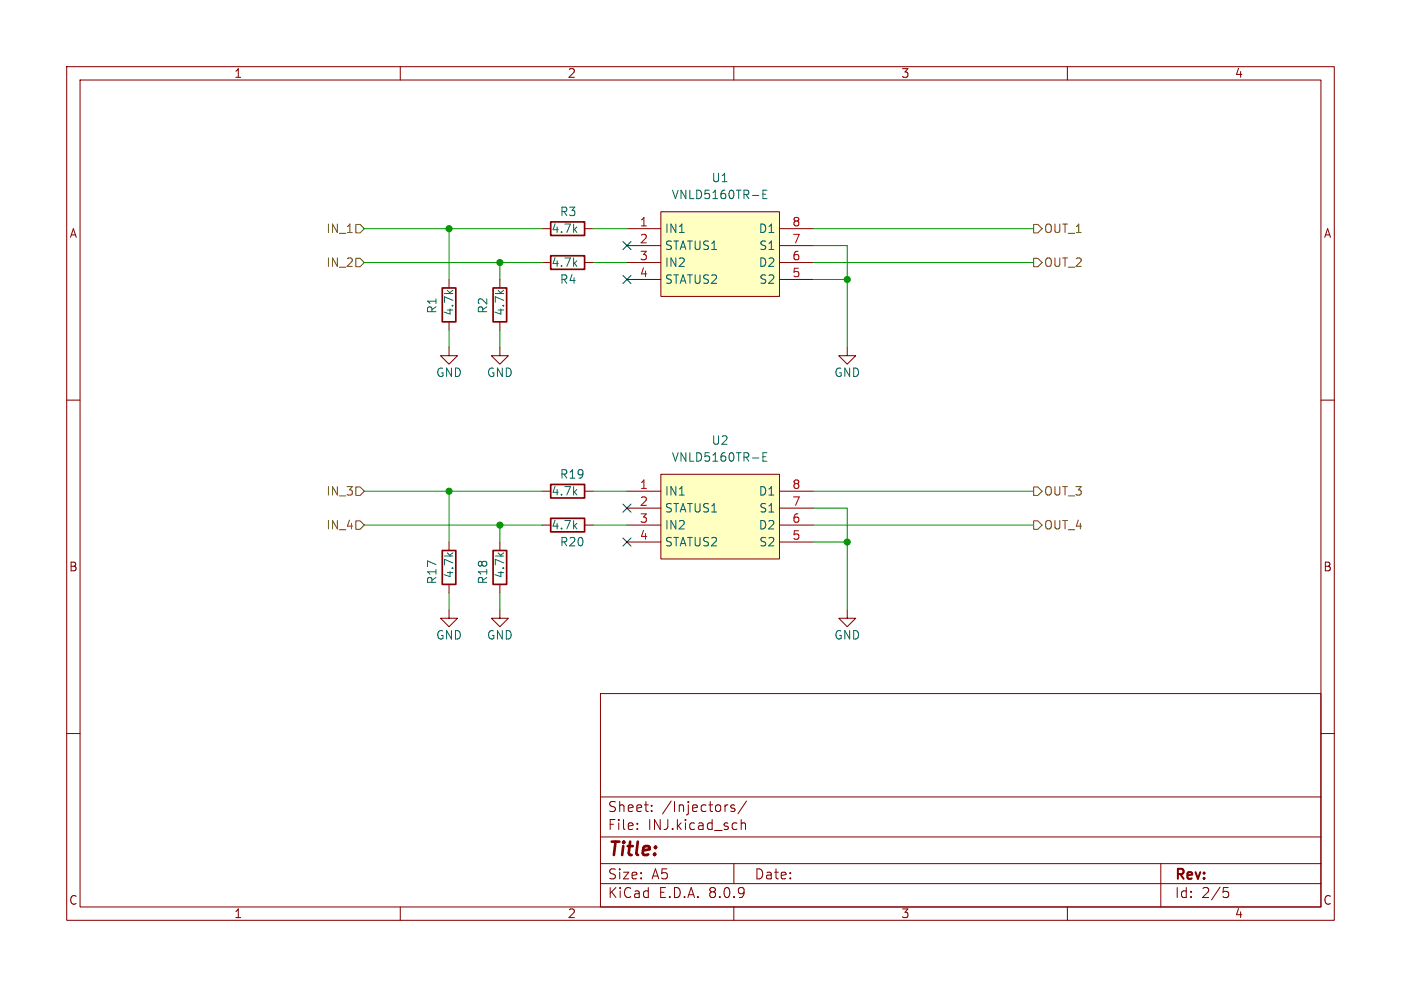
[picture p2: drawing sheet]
<svg xmlns="http://www.w3.org/2000/svg" width="210mm" height="148mm" viewBox="0 0 210 148" stroke-linecap="round" stroke-linejoin="round" font-family="sans-serif">
<g fill="none" stroke="#840000" stroke-width=".15">
<path d="M10 10h190v128h-190zM12 12h186v124h-186zM60 10v2M110 10v2M160 10v2M81.3 34.3h1.2M81.3 39.4h1.2M87.6 34.3h1.3M87.6 39.4h1.3M67.3 41.9v1.3M67.3 48.3v1.2M74.9 41.9v1.3"/>
<path d="M74.9 48.3v1.2M127 52.1v1.2h1.3l-1.3 1.3-1.3-1.3h1.3M10 60h2M81.3 78.7h1.2M81.3 73.7h1.2M87.6 78.7h1.3M87.6 73.7h1.3M198 60h2M67.3 91.4v1.3h1.3l-1.3 1.3-1.3-1.3h1.3M67.3 81.3v1.3M67.3 87.6v1.3M74.9 91.4v1.3h1.3l-1.3 1.3-1.2-1.3h1.2"/>
<path d="M74.9 81.3v1.3M74.9 87.6v1.3M127 91.4v1.3h1.3l-1.3 1.3-1.3-1.3h1.3M10 110h2M90 104h108v32h-108zM90 119.5h108M198 110h2M60 136v2M90 132.5h108M90 129.5h108M90 125.5h108M95.5 124.2v.2"/>
<path d="M95.5 123.5v.1M97.7 121.5v.2M97.7 120.8v.1M109 120.7h.1M110 136v2M110 129.5v3M110.1 120.8l-.3-.1-.3 .2 .1 .2 .5 .2v.3h-.6M111.1 122.9v1.5M111.1 123.5a.37 .37 0 0 1 .7 .1v.8M111.9 120.1l-1.3 1.9M160 136v2M174 129.5v6.5"/>
<path d="M183.4 133.1h.7M183.5 133.7h.4l.3 .2v.4l-.2 .2-.5 .1"/>
</g>
<path d="M82.5 33.3h5.1v2h-5.1zM82.5 38.4h5.1v2h-5.1zM66.3 43.2h2v5.1h-2zM73.9 43.2h2v5.1h-2zM82.5 77.7h5.1v2.1h-5.1zM82.5 72.6h5.1v2.1h-5.1zM66.3 82.6h2v5h-2zM73.9 82.6h2v5h-2z" fill="none" stroke="#840000" stroke-width=".25"/>
<path d="M99.1 31.8h17.7v12.7h-17.7z" fill="#ffffc2"/>
<path d="M94 34.3h5.1M94 36.8h5.1M94 39.4h5.1M99.1 31.8h17.7v12.7h-17.7zM116.8 34.3h5.1M116.8 36.8h5.1M116.8 39.4h5.1M67.3 52.1v1.2h1.3l-1.3 1.3-1.3-1.3h1.3M74.9 52.1v1.2h1.3l-1.3 1.3-1.2-1.3h1.2M94 41.9h5.1M116.8 41.9h5.1" fill="none" stroke="#840000" stroke-width=".15"/>
<path d="M114.4 29.1h.4M115 28.5h-.6v1.3h.6" fill="none" stroke="#006464" stroke-width=".15"/>
<path d="M99.1 71.1h17.7v12.7h-17.7z" fill="#ffffc2"/>
<path d="M94 73.7h5.1M94 76.2h5.1M94 78.7h5.1M99.1 71.1h17.7v12.7h-17.7zM116.8 73.7h5.1M116.8 76.2h5.1M116.8 78.7h5.1M94 81.3h5.1M116.8 81.3h5.1" fill="none" stroke="#840000" stroke-width=".15"/>
<path d="M114.4 68.5h.4M115 67.9h-.6v1.3h.6" fill="none" stroke="#006464" stroke-width=".15"/>
<path d="M53.3 38.7h.7l.6 .7-.6 .6h-.7zM53.3 33.7h.7l.6 .6-.6 .6h-.7zM154.9 33.7h.7l.6 .6-.6 .6h-.7zM154.9 38.7h.7l.6 .7-.6 .6h-.7zM53.3 78.1h.7l.6 .6-.6 .7h-.7zM53.3 73h.7l.6 .7-.6 .6h-.7zM154.9 73h.7l.6 .7-.6 .6h-.7zM154.9 78.1h.7l.6 .6-.6 .7h-.7z" fill="none" stroke="#725600" stroke-width=".15"/>
<g fill="none" stroke="#009600" stroke-width=".15">
<path d="M54.6 34.3h26.7M54.6 39.4h26.7M67.3 34.3v7.6M74.9 39.4v2.5M88.9 34.3h5.1M88.9 39.4h5.1M121.9 34.3h33M121.9 36.8h5.1v15.3M121.9 39.4h33M67.3 49.5v2.6M74.9 49.5v2.6M121.9 41.9h5.1"/>
<path d="M54.6 73.7h26.7M54.6 78.7h26.7M67.3 73.7v7.6M74.9 78.7v2.6M88.9 73.7h5.1M88.9 78.7h5.1M121.9 73.7h33M121.9 76.2h5.1v15.2M121.9 78.7h33M67.3 88.9v2.5M74.9 88.9v2.5M121.9 81.3h5.1"/>
</g>
<path d="M93.4 36.2l1.2 1.2M94.6 36.2l-1.2 1.2M93.4 41.3l1.2 1.2M94.6 41.3l-1.2 1.2M93.4 75.6l1.2 1.2M94.6 75.6l-1.2 1.2M93.4 80.7l1.2 1.2M94.6 80.7l-1.2 1.2" fill="none" stroke="#000084" stroke-width=".15"/>
<g fill="#009600" stroke="#009600" stroke-width=".15">
<circle cx="67.3" cy="34.3" r=".46"/>
<circle cx="74.9" cy="39.4" r=".46"/>
<circle cx="74.9" cy="78.7" r=".46"/>
<circle cx="67.3" cy="73.7" r=".46"/>
<circle cx="127" cy="81.3" r=".46"/>
<circle cx="127" cy="41.9" r=".46"/>
</g>
<text font-size="2.8" fill="#840000" x="91" y="128.9">Title:</text>
<g font-size="2.1" fill="#840000">
<text x="91" y="124.7">File:</text>
<text x="91" y="122">Sheet:</text>
<text x="97.1" y="124.7">INJ.kicad_sch</text>
<text x="99.2" y="122">/Injectors/</text>
<text x="91" y="134.9">KiCad</text>
<text x="91" y="132.1">Size:</text>
<text x="97.7" y="132.1">A5</text>
<text x="98.7" y="134.9">E.D.A.</text>
<text x="106.3" y="134.9">8.0.9</text>
<text x="113" y="132.1">Date:</text>
<text x="176" y="132.3">Rev:</text>
<text x="176" y="134.9">Id:</text>
<text x="180.1" y="134.9">2/5</text>
</g>
<g font-size="1.8" fill="#840000">
<text x="35" y="11.9">1</text>
<text x="85" y="11.9">2</text>
<text x="135" y="11.9">3</text>
<text x="185" y="11.9">4</text>
<text x="10.3" y="35.9">A</text>
<text x="198.4" y="35.9">A</text>
<text x="10.3" y="85.9">B</text>
<text x="198.3" y="85.9">B</text>
<text x="10.3" y="135.9">C</text>
<text x="35" y="137.9">1</text>
<text x="85" y="137.9">2</text>
<text x="135" y="137.9">3</text>
<text x="185" y="137.9">4</text>
<text x="198.3" y="135.9">C</text>
</g>
<g font-size="1.8" fill="#006464">
<text x="106.6" y="27.5">U1</text>
<text x="82.6" y="35.2">4.7k</text>
<text x="83.8" y="32.6">R3</text>
<text x="99.6" y="35.2">IN1</text>
<text x="100.6" y="30.1">VNLD5160TR-E</text>
<text x="113.6" y="35.2">D1</text>
<text x="82.6" y="40.2">4.7k</text>
<text x="99.6" y="37.7">STATUS1</text>
<text x="99.6" y="40.2">IN2</text>
<text x="113.6" y="40.2">D2</text>
<text x="113.7" y="37.7">S1</text>
<text x="65.6" y="47.1" transform="rotate(-90 65.6 47.1)">R1</text>
<text x="68.2" y="47.4" transform="rotate(-90 68.2 47.4)">4.7k</text>
<text x="73.3" y="47.1" transform="rotate(-90 73.3 47.1)">R2</text>
<text x="75.8" y="47.4" transform="rotate(-90 75.8 47.4)">4.7k</text>
<text x="83.8" y="42.8">R4</text>
<text x="99.6" y="42.8">STATUS2</text>
<text x="113.7" y="42.8">S2</text>
<text x="65.3" y="56.7">GND</text>
<text x="72.9" y="56.7">GND</text>
<text x="125" y="56.7">GND</text>
<text x="83.8" y="72">R19</text>
<text x="100.6" y="69.4">VNLD5160TR-E</text>
<text x="106.6" y="66.9">U2</text>
<text x="82.6" y="74.5">4.7k</text>
<text x="99.6" y="74.5">IN1</text>
<text x="99.6" y="77.1">STATUS1</text>
<text x="113.6" y="74.5">D1</text>
<text x="113.7" y="77.1">S1</text>
<text x="82.6" y="79.6">4.7k</text>
<text x="83.8" y="82.1">R20</text>
<text x="99.6" y="79.6">IN2</text>
<text x="99.6" y="82.1">STATUS2</text>
<text x="113.6" y="79.6">D2</text>
<text x="113.7" y="82.1">S2</text>
<text x="65.6" y="87.7" transform="rotate(-90 65.6 87.7)">R17</text>
<text x="68.2" y="86.8" transform="rotate(-90 68.2 86.8)">4.7k</text>
<text x="73.3" y="87.7" transform="rotate(-90 73.3 87.7)">R18</text>
<text x="75.8" y="86.8" transform="rotate(-90 75.8 86.8)">4.7k</text>
<text x="65.3" y="96.1">GND</text>
<text x="72.9" y="96.1">GND</text>
<text x="125" y="96.1">GND</text>
</g>
<g font-size="1.8" fill="#725600">
<text x="48.8" y="35.2">IN_1</text>
<text x="156.4" y="35.2">OUT_1</text>
<text x="48.8" y="40.2">IN_2</text>
<text x="156.4" y="40.2">OUT_2</text>
<text x="48.8" y="74.5">IN_3</text>
<text x="156.4" y="74.5">OUT_3</text>
<text x="48.8" y="79.6">IN_4</text>
<text x="156.4" y="79.6">OUT_4</text>
</g>
<g font-size="1.8" fill="#a90000">
<text x="95.8" y="34">1</text>
<text x="118.7" y="34">8</text>
<text x="95.8" y="36.6">2</text>
<text x="95.8" y="39.1">3</text>
<text x="95.8" y="41.7">4</text>
<text x="118.7" y="41.7">5</text>
<text x="118.7" y="39.1">6</text>
<text x="118.7" y="36.6">7</text>
<text x="95.8" y="73.4">1</text>
<text x="95.8" y="75.9">2</text>
<text x="118.7" y="75.9">7</text>
<text x="118.7" y="73.4">8</text>
<text x="95.8" y="78.5">3</text>
<text x="95.8" y="81">4</text>
<text x="118.7" y="81">5</text>
<text x="118.7" y="78.5">6</text>
</g>
</svg>
